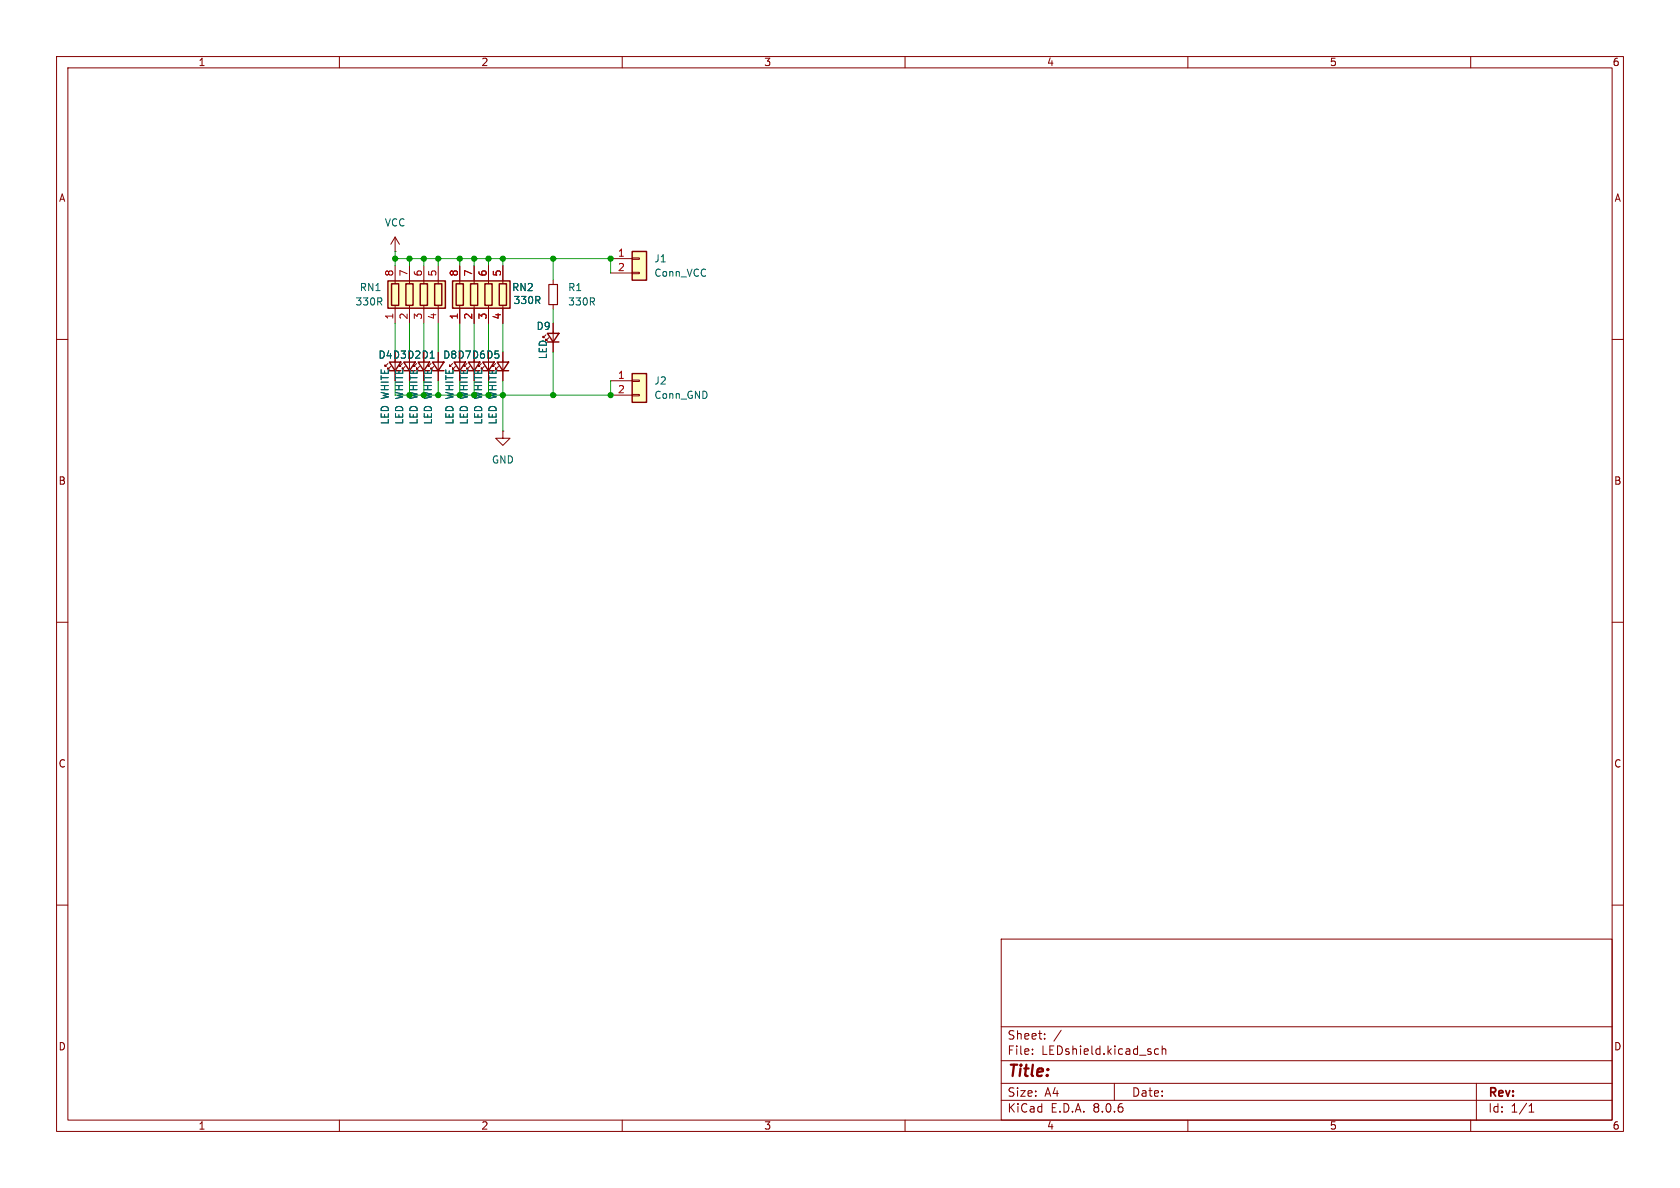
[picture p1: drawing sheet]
<svg xmlns="http://www.w3.org/2000/svg" width="297mm" height="210mm" viewBox="0 0 297 210" stroke-linecap="round" stroke-linejoin="round" font-family="sans-serif">
<g fill="none" stroke="#840000" stroke-width=".18">
<path d="M10 10h277v190h-277zM12 12h273v186h-273zM60 10v2M110 10v2M160 10v2M210 10v2M260 10v2M10 60h2M97.8 49.5v.8M97.8 53.8v.8M285 60h2M10 110h2"/>
<path d="M285 110h2M10 160h2M285 160h2M177 166h108v32h-108zM60 198v2M110 198v2M160 198v2M177 194.5h108M177 191.5h108M177 187.5h108M177 181.5h108M182.5 186.3v.1"/>
<path d="M182.5 185.5v.1M184.7 183.6v.1M184.7 182.8v.1M187.6 182.1l-1.3 2M197 191.5v3M204.8 185.5l-.4-.1-.3 .3v.4l.1 .2h.6M205.5 185.5l.2-.1 .3 .1 .1 .9M205.5 184.9v1.5M210 198v2M260 198v2M261 191.5v6.5M270.3 196.6h.9"/>
<path d="M270.3 195.5l.4-.4v1.5"/>
</g>
<path d="M97 50.3h1.6v3.5h-1.6z" fill="none" stroke="#840000" stroke-width=".2"/>
<path d="M111.8 44.5h2.5v5h-2.5z" fill="#ffffc2"/>
<path d="M69.8 44.5h.1M69.8 41.9l-.7 1.3M69.8 41.9v2.6M69.8 41.9l.8 1.3M107.9 45.7h3.9M107.9 48.3h3.9M111.8 48.1h1.2v.3h-1.2zM111.8 45.6h1.2v.2h-1.2z" fill="none" stroke="#840000" stroke-width=".18"/>
<path d="M111.8 44.5h2.5v5h-2.5z" fill="none" stroke="#840000" stroke-width=".25"/>
<path d="M111.8 66h2.5v5.1h-2.5z" fill="#ffffc2"/>
<path d="M107.9 67.3h3.9M107.9 69.9h3.9M111.8 69.7h1.2v.3h-1.2zM111.8 67.2h1.2v.2h-1.2z" fill="none" stroke="#840000" stroke-width=".18"/>
<path d="M111.8 66h2.5v5.1h-2.5z" fill="none" stroke="#840000" stroke-width=".25"/>
<path d="M80 49.7h10.2v4.8h-10.2z" fill="#ffffc2"/>
<path d="M80 49.7h10.2v4.8h-10.2zM80.6 50.2h1.3v3.8h-1.3zM83.2 50.2h1.3v3.8h-1.3zM85.7 50.2h1.3v3.8h-1.3zM88.3 50.2h1.2v3.8h-1.2zM96.8 58.9h2l-1 1.6zM96.8 60.5h2" fill="none" stroke="#840000" stroke-width=".25"/>
<path d="M81.3 47v3.2M81.3 54v3.2M83.8 47v3.2M83.8 54v3.2M86.4 47v3.2M86.4 54v3.2M88.9 47v3.2M88.9 54v3.2M96.5 59.2l-.5 .5v-.3v.3h.3M97.8 57.2v5" fill="none" stroke="#840000" stroke-width=".18"/>
<path d="M68.6 49.7h10.1v4.8h-10.1z" fill="#ffffc2"/>
<g fill="none" stroke="#840000" stroke-width=".25">
<path d="M68.6 49.7h10.1v4.8h-10.1zM69.2 50.2h1.3v3.8h-1.3zM71.8 50.2h1.2v3.8h-1.2zM74.3 50.2h1.3v3.8h-1.3zM76.8 50.2h1.3v3.8h-1.3zM68.8 64h2.1l-1.1 1.5zM68.8 65.5h2.1M71.4 64h2l-1 1.5zM71.4 65.5h2M73.9 64h2l-1 1.5zM73.9 65.5h2M76.5 64h2l-1 1.5z"/>
<path d="M76.5 65.5h2M80.3 64h2l-1 1.5zM80.3 65.5h2M82.8 64h2l-1 1.5zM82.8 65.5h2M85.3 64h2.1l-1 1.5zM85.3 65.5h2.1M87.9 64h2l-1 1.5zM87.9 65.5h2"/>
</g>
<g fill="none" stroke="#840000" stroke-width=".18">
<path d="M69.8 47v3.2M69.8 54v3.2M72.4 47v3.2M72.4 54v3.2M74.9 47v3.2M74.9 54v3.2M77.5 47v3.2M77.5 54v3.2M81.3 47v2.5M81.3 54.6v2.6M83.8 47v2.5M83.8 54.6v2.6"/>
<path d="M86.4 47v2.5M86.4 54.6v2.6M88.9 47v2.5M88.9 54.6v2.6M97.8 57.2v1.7M68.6 64.3l-.5 .5v-.3v.3h.2M69.8 63.8v1.7M71.1 64.3l-.5 .5v-.3v.3h.3M72.4 63.8v1.7M73.7 64.3l-.5 .5v-.3v.3h.2M74.9 63.8v1.7M76.2 64.3l-.5 .5v-.3v.3h.2"/>
<path d="M77.5 62.2v5.1M80 64.3l-.5 .5v-.3v.3h.3M81.3 63.8v1.7M82.5 64.3l-.5 .5v-.3v.3h.3M83.8 63.8v1.7M85.1 64.3l-.5 .5v-.3v.3h.2M86.4 63.8v1.7M87.6 64.3l-.5 .5v-.3v.3h.3M88.9 76.2v1.3h1.3l-1.3 1.2-1.3-1.2h1.3M88.9 76.2h.1M88.9 62.2v5.1M97.8 60.5v1.7"/>
</g>
<g fill="none" stroke="#009600" stroke-width=".18">
<path d="M69.8 45.7h38.1v2.6M69.8 44.5v2.5M69.8 57.2v5M72.4 45.7v1.3M72.4 57.2v5M74.9 45.7v1.3M74.9 57.2v5M77.5 45.7v1.3M77.5 57.2v5M81.3 45.7v1.3M81.3 57.2v5M83.8 45.7v1.3"/>
<path d="M83.8 57.2v5M86.4 45.7v1.3M86.4 57.2v5M88.9 45.7v1.3M88.9 57.2v5M97.8 45.7v3.8M97.8 54.6v2.6M77.5 67.3v2.6M88.9 67.3v8.9M97.8 62.2v7.7M107.9 67.3v2.6h-38.1"/>
</g>
<g fill="#009600" stroke="#009600" stroke-width=".18">
<circle cx="88.9" cy="69.9" r=".46"/>
<circle cx="97.8" cy="69.9" r=".46"/>
<circle cx="83.8" cy="69.9" r=".46"/>
<circle cx="81.3" cy="69.9" r=".46"/>
<circle cx="77.5" cy="69.9" r=".46"/>
<circle cx="97.8" cy="45.7" r=".46"/>
<circle cx="107.9" cy="45.7" r=".46"/>
<circle cx="86.4" cy="69.9" r=".46"/>
<circle cx="88.9" cy="45.7" r=".46"/>
<circle cx="107.9" cy="69.9" r=".46"/>
<circle cx="69.8" cy="45.7" r=".46"/>
<circle cx="86.4" cy="45.7" r=".46"/>
<circle cx="83.8" cy="45.7" r=".46"/>
<circle cx="81.3" cy="45.7" r=".46"/>
<circle cx="77.5" cy="45.7" r=".46"/>
<circle cx="72.4" cy="45.7" r=".46"/>
<circle cx="74.9" cy="45.7" r=".46"/>
<circle cx="72.4" cy="69.9" r=".46"/>
<circle cx="74.9" cy="69.9" r=".46"/>
</g>
<text font-size="2.8" fill="#840000" x="178" y="190.9">Title:</text>
<g font-size="2.1" fill="#840000">
<text x="178" y="184">Sheet:</text>
<text x="178" y="186.7">File:</text>
<text x="184.1" y="186.7">LEDshield.kicad_sch</text>
<text x="178" y="196.9">KiCad</text>
<text x="178" y="194.1">Size:</text>
<text x="184.7" y="194.1">A4</text>
<text x="185.7" y="196.9">E.D.A.</text>
<text x="193.3" y="196.9">8.0.6</text>
<text x="200" y="194.1">Date:</text>
<text x="263" y="194.3">Rev:</text>
<text x="263" y="196.9">Id:</text>
<text x="267.1" y="196.9">1/1</text>
</g>
<g font-size="1.8" fill="#840000">
<text x="35" y="11.9">1</text>
<text x="85" y="11.9">2</text>
<text x="135" y="11.9">3</text>
<text x="185" y="11.9">4</text>
<text x="235" y="11.9">5</text>
<text x="285" y="11.9">6</text>
<text x="10.3" y="35.9">A</text>
<text x="285.3" y="35.9">A</text>
<text x="66.8" y="63.6">D4D3D2D1</text>
<text x="78.2" y="63.6">D8D7D6D5</text>
<text x="74" y="75.2" transform="rotate(-90 74 75.2)">LED WHITE</text>
<text x="76.6" y="75.2" transform="rotate(-90 76.6 75.2)">LED WHITE</text>
<text x="82.9" y="75.2" transform="rotate(-90 82.9 75.2)">LED WHITE</text>
<text x="88" y="75.2" transform="rotate(-90 88 75.2)">LED WHITE</text>
<text x="10.3" y="85.9">B</text>
<text x="285.3" y="85.9">B</text>
<text x="10.3" y="135.9">C</text>
<text x="285.3" y="135.9">C</text>
<text x="10.3" y="185.9">D</text>
<text x="285.3" y="185.9">D</text>
<text x="35" y="199.9">1</text>
<text x="85" y="199.9">2</text>
<text x="135" y="199.9">3</text>
<text x="185" y="199.9">4</text>
<text x="235" y="199.9">5</text>
<text x="285" y="199.9">6</text>
</g>
<g font-size="1.8" fill="#006464">
<text x="67.9" y="40.2">VCC</text>
<text x="115.6" y="46.6">J1</text>
<text x="63.5" y="51.7">RN1</text>
<text x="90.4" y="51.7">RN2</text>
<text x="90.7" y="53.9">330R</text>
<text x="100.3" y="51.7">R1</text>
<text x="115.6" y="49.1">Conn_VCC</text>
<text x="62.7" y="54.2">330R</text>
<text x="94.8" y="58.5">D9</text>
<text x="100.3" y="54.2">330R</text>
<text x="96.9" y="63.6" transform="rotate(-90 96.9 63.6)">LED</text>
<text x="115.6" y="68.2">J2</text>
<text x="115.6" y="70.7">Conn_GND</text>
<text x="68.9" y="75.2" transform="rotate(-90 68.9 75.2)">LED WHITE</text>
<text x="71.5" y="75.2" transform="rotate(-90 71.5 75.2)">LED WHITE</text>
<text x="80.4" y="75.2" transform="rotate(-90 80.4 75.2)">LED WHITE</text>
<text x="85.4" y="75.2" transform="rotate(-90 85.4 75.2)">LED WHITE</text>
<text x="86.9" y="82.1">GND</text>
</g>
<g font-size="1.8" fill="#a90000">
<text x="109.1" y="45.5">1</text>
<text x="69.6" y="49" transform="rotate(-90 69.6 49)">8</text>
<text x="72.1" y="49" transform="rotate(-90 72.1 49)">7</text>
<text x="74.7" y="49" transform="rotate(-90 74.7 49)">6</text>
<text x="77.2" y="49" transform="rotate(-90 77.2 49)">5</text>
<text x="81" y="49" transform="rotate(-90 81 49)">8</text>
<text x="83.6" y="49" transform="rotate(-90 83.6 49)">7</text>
<text x="86.1" y="49" transform="rotate(-90 86.1 49)">6</text>
<text x="88.6" y="49" transform="rotate(-90 88.6 49)">5</text>
<text x="109.1" y="48">2</text>
<text x="69.6" y="56.6" transform="rotate(-90 69.6 56.6)">1</text>
<text x="72.1" y="56.6" transform="rotate(-90 72.1 56.6)">2</text>
<text x="74.7" y="56.6" transform="rotate(-90 74.7 56.6)">3</text>
<text x="77.2" y="56.6" transform="rotate(-90 77.2 56.6)">4</text>
<text x="81" y="56.6" transform="rotate(-90 81 56.6)">1</text>
<text x="83.6" y="56.6" transform="rotate(-90 83.6 56.6)">2</text>
<text x="86.1" y="56.6" transform="rotate(-90 86.1 56.6)">3</text>
<text x="88.6" y="56.6" transform="rotate(-90 88.6 56.6)">4</text>
<text x="109.1" y="67.1">1</text>
<text x="109.1" y="69.6">2</text>
</g>
</svg>
